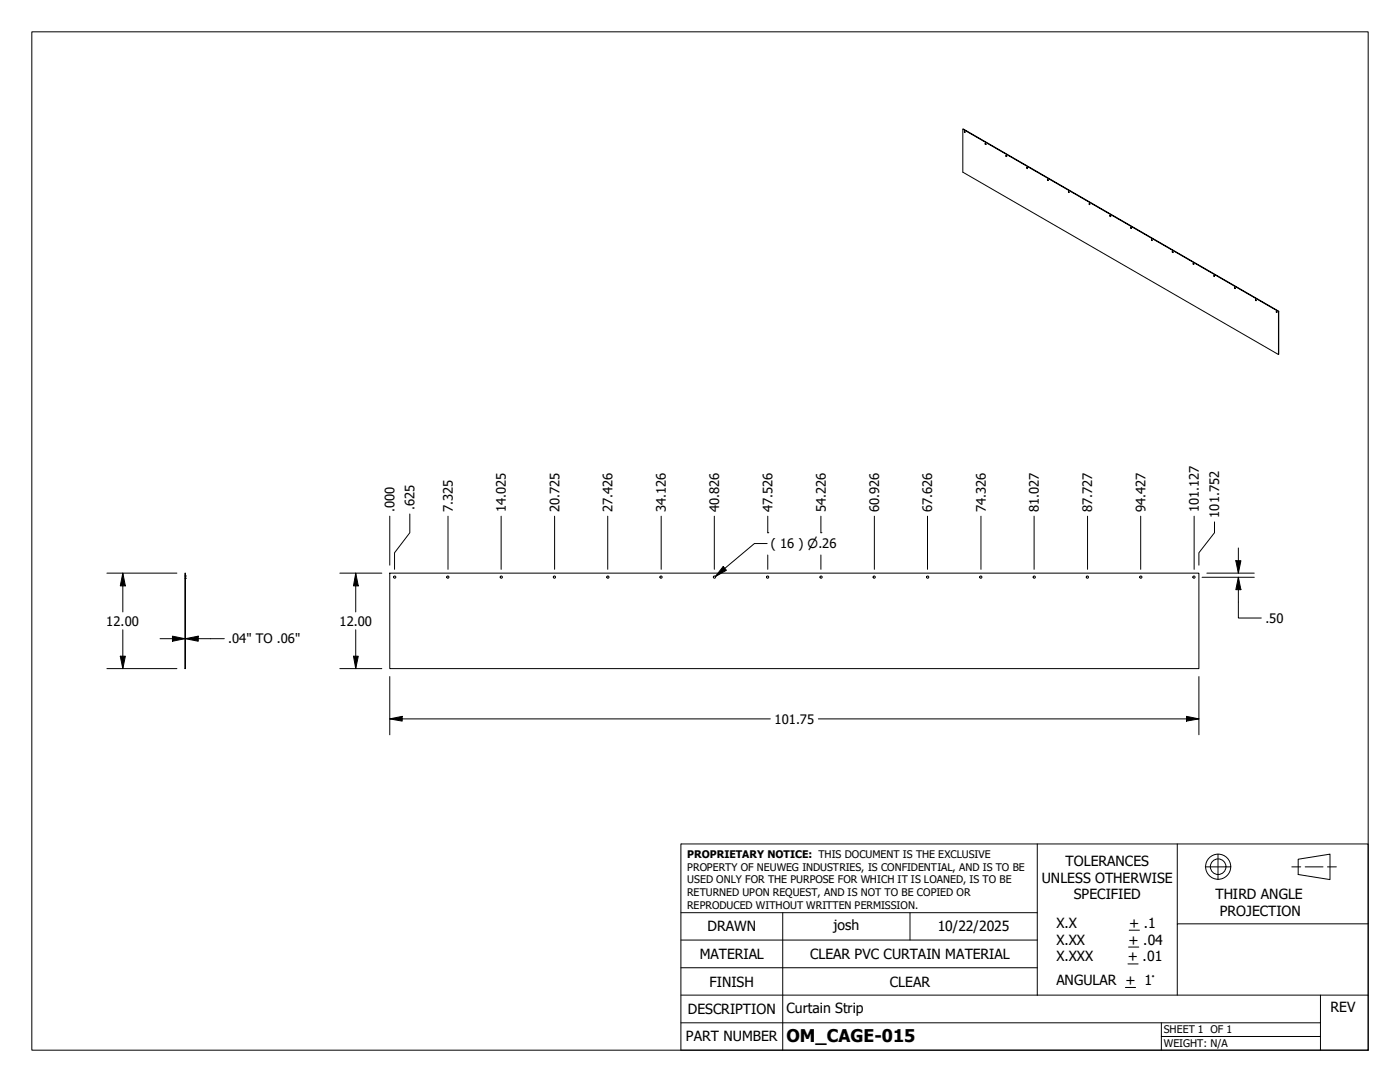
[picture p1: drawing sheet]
<svg xmlns="http://www.w3.org/2000/svg" width="279mm" height="216mm" viewBox="0 0 279 216" stroke-linecap="round" stroke-linejoin="round" font-family="sans-serif">
<!-- layer: Visible (ANSI) -->
<g fill="none" stroke="#000" stroke-width=".2">
<path d="M192.2 25.8v8.6l62.9 36.3 .1-8.6-.1 8.6M192.5 26.2l.1 .2h-.1zM192.5 26.2l.1 .2M196.6 28.6l.2 .2zM196.7 28.6l.1 .2M200.7 31.1h.2v.1zM200.8 31.1l.1 .1M204.9 33.4l.1 .3zM205 33.4v.2M209.1 35.8l.1 .2M213.2 38.2l.2 .2M213.2 38.2l.2 .2z"/>
<path d="M217.4 40.6h.1v.2zM217.4 40.6l.1 .2M221.6 43l.1 .2M221.6 43v.2zM225.7 45.4l.1 .2M225.7 45.4l.1 .2h-.1zM229.8 47.8l.1 .2zM229.9 47.8v.2M233.9 50.2l.2 .1v.1zM234 50.2l.1 .2M238.1 52.6l.2 .2M238.1 52.6l.2 .2h-.2z"/>
<path d="M242.3 55l.1 .2zM242.3 55l.1 .2M246.4 57.4h.1v.2zM246.4 57.4l.2 .1M250.6 59.8l.1 .1M250.6 59.8l.1 .2zM254.7 62.2l.1 .2zM254.8 62.2v.2M255.2 62.1l-63-36.3 62.9 36.4M36.9 114.4h.1v19h-.1zM77.8 114.4h161.5v19h-161.5z"/>
<circle cx="209.1" cy="35.9" r=".12"/>
<circle cx="78.8" cy="115.2" r=".22"/>
<circle cx="89.4" cy="115.2" r=".22"/>
<circle cx="100" cy="115.2" r=".22"/>
<circle cx="110.6" cy="115.2" r=".22"/>
<circle cx="121.3" cy="115.2" r=".22"/>
<circle cx="131.9" cy="115.2" r=".22"/>
<circle cx="142.6" cy="115.2" r=".22"/>
<circle cx="153.2" cy="115.2" r=".22"/>
<circle cx="163.9" cy="115.2" r=".22"/>
<circle cx="174.5" cy="115.2" r=".22"/>
<circle cx="185.1" cy="115.2" r=".22"/>
<circle cx="195.7" cy="115.2" r=".22"/>
<circle cx="206.4" cy="115.2" r=".22"/>
<circle cx="217" cy="115.2" r=".22"/>
<circle cx="227.7" cy="115.2" r=".22"/>
<circle cx="238.3" cy="115.2" r=".22"/>
</g>
<!-- layer: Hidden (ANSI) -->
<path d="M36.9 115.4h.1M36.9 114.9h.1M37 115.4h.1M37 114.9h.1" fill="none" stroke="#000" stroke-width=".2"/>
<!-- layer: Border (ANSI) -->
<path d="M6.3 6.3h266.7v203.2h-266.7z" fill="none" stroke="#000" stroke-width=".2"/>
<!-- layer: Title (ANSI) -->
<g fill="none" stroke="#000" stroke-width=".2">
<path d="M135.9 168.4h137.1v41.1h-137.1zM207 168.4v30.2M234.9 168.4v15.9M240.5 173h5.1M243.1 170.4v5.1M257.8 173h1.8M259.1 171.4l6.3-1v5.1l-6.3-1zM260.5 173h3.5M264.9 173h1.8M135.9 198.6h137.1M135.9 193.1h71.1M135.9 187.6h71.1"/>
<path d="M135.9 182.1h71.1M156.2 182.1v27.4M181.6 182.1v5.5M224.6 197h2M225.1 192.3h2M225.2 189h2.1M225.4 185.6h2M263.5 198.6v10.9M273 184.3h-38.1v14.3M135.9 204.1h127.6M231.8 206.8h31.7M231.8 204.1v5.4"/>
<circle cx="243.1" cy="172.9" r="2.51"/>
<circle cx="243.1" cy="172.9" r="1.56"/>
</g>
<!-- layer: Dimension (ANSI) -->
<g fill="none" stroke="#000" stroke-width=".2">
<path d="M21.3 114.4h14M24.5 114.4l.5 2.5h-1zM24.5 114.4v7.7M67.8 114.4h8.4M71 114.4l.5 2.5h-1zM71 114.4v7.7M77.8 103v9.8M81.8 102.6v3.7l-3.1 4v3.3M89.4 103v10.6M100 103v10.6M110.7 103v10.6M121.3 103v10.6"/>
<path d="M132 103v10.6M142.6 103v10.6M153.2 106.3h.1M153.2 103v3.3M153.2 110.7v2.9M163.8 106.3h.1M163.8 103v3.3M163.8 110.7v2.9M174.5 103v10.6M185.1 103v10.6M195.8 103v10.6M206.4 103v10.6"/>
<path d="M217 103v10.6M227.6 103v10.6M238.3 103v10.6M239.9 115.2h10.4M240.9 114.4h9.4M242.4 104.1v2.2l-3.1 4v2.5M246.6 111.9h1l-.5 2.5zM247.1 115.2l.5 2.5h-1zM247.1 115.2v8.1h4.6M247.1 109.3v5.1M21.3 133.4h14M24 130.9h1l-.5 2.5z"/>
<path d="M24.5 125.7v7.7M31.9 127.4h5M34.4 126.9l2.5 .5-2.5 .6zM37 127.4l2.6-.5v1.1zM37 127.4h7.8M67.8 133.4h8.4M70.5 130.9h1l-.5 2.5zM71 125.7v7.7M77.8 135v11.6M239.3 135v11.6M77.8 143.4l2.5-.5v1zM77.8 143.4h75.9"/>
<path d="M163.3 143.4h76M236.8 142.9l2.5 .5-2.5 .5z"/>
</g>
<path d="M24.5 114.4l.5 2.5h-1zM71 114.4l.5 2.5h-1zM246.6 111.9h1l-.5 2.5zM247.1 115.2l.5 2.5h-1zM24 130.9h1l-.5 2.5zM34.4 126.9l2.5 .5-2.5 .6zM37 127.4l2.6-.5v1.1zM70.5 130.9h1l-.5 2.5zM77.8 143.4l2.5-.5v1zM236.8 142.9l2.5 .5-2.5 .5z" fill="#000"/>
<!-- layer: Symbol (ANSI) -->
<path d="M144.3 113l.7 .8-2.3 1.3zM153.1 108.5h-2.5l-7.9 6.6" fill="none" stroke="#000" stroke-width=".2"/>
<path d="M144.3 113l.7 .8-2.3 1.3z" fill="#000"/>
<text font-size="3.5" x="157" y="207.9">OM_CAGE-015</text>
<g font-size="2.8">
<text x="212.7" y="172.8">TOLERANCES</text>
<text x="207.9" y="176.1">UNLESS OTHERWISE</text>
<text x="214.3" y="179.5">SPECIFIED</text>
<text x="242.6" y="179.4">THIRD ANGLE</text>
<text x="141.2" y="185.9">DRAWN</text>
<text x="166.4" y="185.6">josh</text>
<text x="187.1" y="185.7">10/22/2025</text>
<text x="210.8" y="185.2">X.X</text>
<text x="225.4" y="185.2">+ .1</text>
<text x="243.5" y="182.7">PROJECTION</text>
<text x="139.6" y="191.4">MATERIAL</text>
<text x="161.7" y="191.4">CLEAR PVC CURTAIN MATERIAL</text>
<text x="210.8" y="188.5">X.XX</text>
<text x="210.8" y="191.8">X.XXX</text>
<text x="225.1" y="191.8">+ .01</text>
<text x="225.2" y="188.5">+ .04</text>
<text x="141.6" y="196.8">FINISH</text>
<text x="177.6" y="196.8">CLEAR</text>
<text x="210.8" y="196.6">ANGULAR + 1°</text>
<text x="137.3" y="202.3">DESCRIPTION</text>
<text x="157" y="202.2">Curtain Strip</text>
<text x="265.6" y="201.9">REV</text>
<text x="136.9" y="207.8">PART NUMBER</text>
</g>
<g font-size="2.6">
<text x="82.7" y="101.7" transform="rotate(-90 82.7 101.7)">.625</text>
<text x="78.7" y="102.2" transform="rotate(-90 78.7 102.2)">.000</text>
<text x="90.4" y="102.2" transform="rotate(-90 90.4 102.2)">7.325</text>
<text x="101" y="102.2" transform="rotate(-90 101 102.2)">14.025</text>
<text x="111.6" y="102.2" transform="rotate(-90 111.6 102.2)">20.725</text>
<text x="122.2" y="102.2" transform="rotate(-90 122.2 102.2)">27.426</text>
<text x="132.9" y="102.2" transform="rotate(-90 132.9 102.2)">34.126</text>
<text x="143.5" y="102.2" transform="rotate(-90 143.5 102.2)">40.826</text>
<text x="154.2" y="102.2" transform="rotate(-90 154.2 102.2)">47.526</text>
<text x="164.8" y="102.2" transform="rotate(-90 164.8 102.2)">54.226</text>
<text x="175.5" y="102.2" transform="rotate(-90 175.5 102.2)">60.926</text>
<text x="186.1" y="102.2" transform="rotate(-90 186.1 102.2)">67.626</text>
<text x="196.7" y="102.2" transform="rotate(-90 196.7 102.2)">74.326</text>
<text x="207.3" y="102.2" transform="rotate(-90 207.3 102.2)">81.027</text>
<text x="218" y="102.2" transform="rotate(-90 218 102.2)">87.727</text>
<text x="228.6" y="102.2" transform="rotate(-90 228.6 102.2)">94.427</text>
<text x="239.3" y="102.2" transform="rotate(-90 239.3 102.2)">101.127</text>
<text x="243.3" y="103.3" transform="rotate(-90 243.3 103.3)">101.752</text>
<text x="153.9" y="109.4">( 16 ) ⌀.26</text>
<text x="21.2" y="124.8">12.00</text>
<text x="67.8" y="124.8">12.00</text>
<text x="252.5" y="124.3">.50</text>
<text x="45.5" y="128.4">.04&quot; TO .06&quot;</text>
<text x="154.6" y="144.4">101.75</text>
</g>
<g font-size="2.1">
<text x="137.2" y="171.3">PROPRIETARY NOTICE: THIS DOCUMENT IS THE EXCLUSIVE</text>
<text x="137.2" y="173.7">PROPERTY OF NEUWEG INDUSTRIES, IS CONFIDENTIAL, AND IS TO BE</text>
<text x="137.2" y="176.3">USED ONLY FOR THE PURPOSE FOR WHICH IT IS LOANED, IS TO BE</text>
<text x="137.2" y="178.8">RETURNED UPON REQUEST, AND IS NOT TO BE COPIED OR</text>
<text x="137.2" y="181.3">REPRODUCED WITHOUT WRITTEN PERMISSION.</text>
<text x="232.3" y="206.1">SHEET 1 OF 1</text>
<text x="232.3" y="208.9">WEIGHT: N/A</text>
</g>
</svg>
